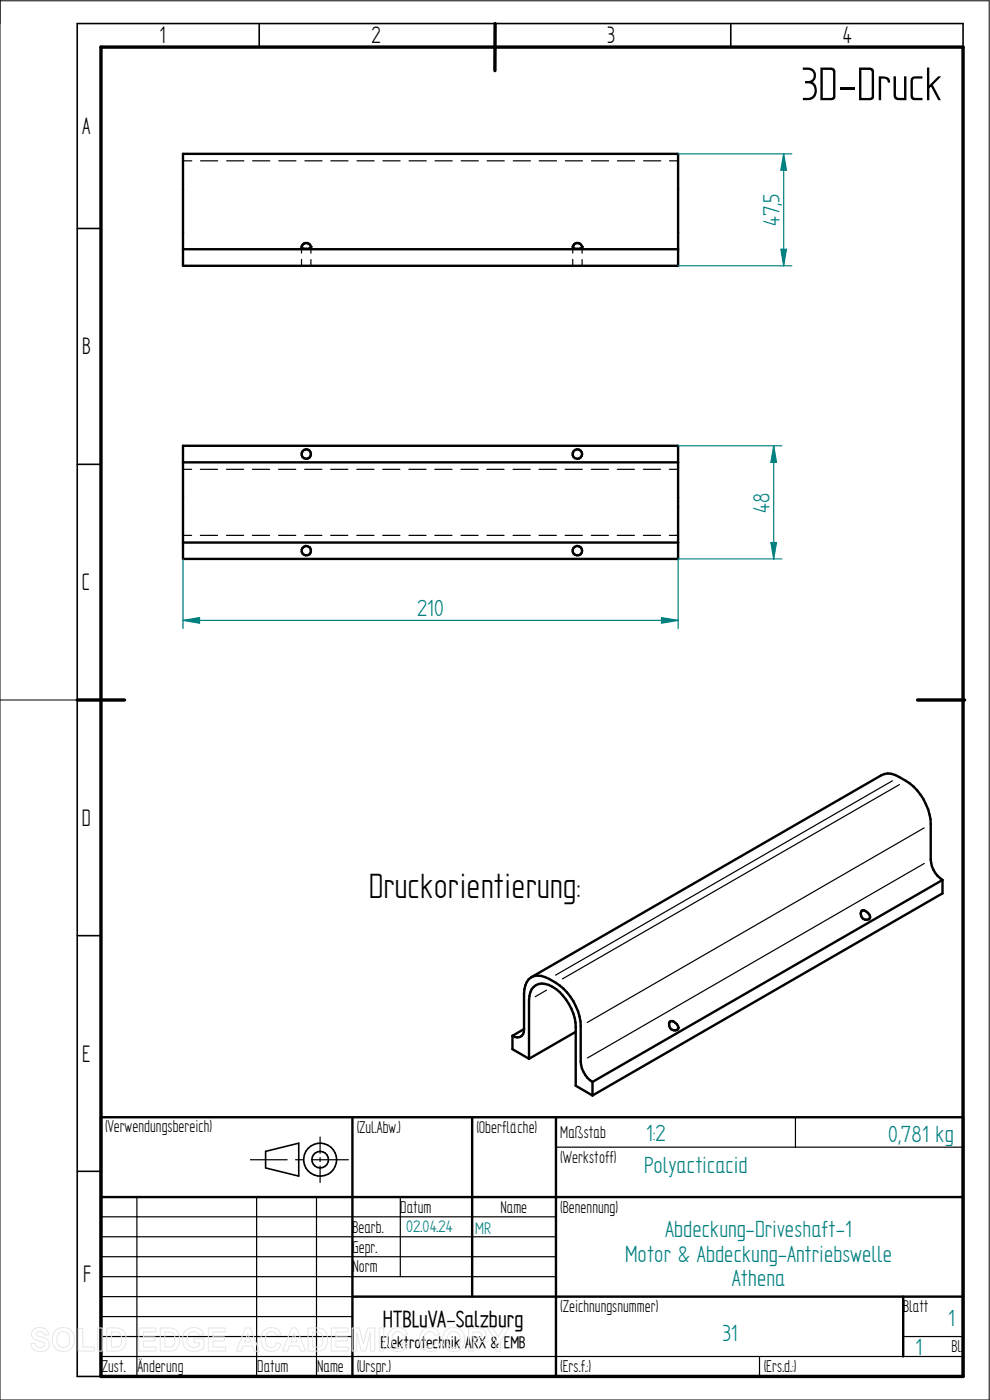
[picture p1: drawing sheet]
<svg xmlns="http://www.w3.org/2000/svg" width="210mm" height="297mm" viewBox="0 0 210 297" stroke-linecap="round" stroke-linejoin="round" font-family="sans-serif">
<path d="M0 0v297h209.8v-296.8h-209.8M0 148.5h16.4" fill="none" stroke="#000" stroke-width=".21"/>
<g fill="none" stroke="#000" stroke-width=".34">
<path d="M55 5v5M105 5v5M155 5v5M204.3 10v-5h-187.9v287h5M16.4 48.5h5M16.4 98.5h5M16.4 148.5h5M16.4 198.5h5M16.4 248.5h5M56.3 244.3l7.1-1.8v7l-7.1-1.7z"/>
<circle cx="67.9" cy="246" r="3.5"/>
<circle cx="67.9" cy="246" r="1.76"/>
</g>
<path d="M21.4 10h182.9v282h-182.9zM105 5v10M16.4 148.5h10M194.6 148.5h10" fill="none" stroke="#000" stroke-width=".72"/>
<g fill="none" stroke="#000" stroke-width=".51">
<path d="M38.8 32.6h105v23.8h-105zM38.8 52.9h105M64.3 51.9a.95 .95 0 0 1 1.1-.3 .95 .95 0 0 1 .5 1 1.84 1.84 0 0 1-1.9 0l.1-.5zM121.9 51.7a.96 .96 0 0 1 1.1 0 .96 .96 0 0 1 .4 .9 1.91 1.91 0 0 1-1.9 0l.1-.5zM38.8 94.6h105v24h-105zM38.8 98.1h105M38.8 115.1h105M182.8 193.3l.1-.1a1.57 1.57 0 0 1 1.6 1.6 1.16 1.16 0 0 1-1.5 0 1.16 1.16 0 0 1-.2-1.5zM199.9 186.7l-74.2 42.8M199.9 186.7v2.8l-74.2 42.9M199.9 186.7a5.4 5.4 0 0 1-2.5-4.3v-7.6a11.4 11.4 0 0 0-9.1-10.7l-1.3 .4-74.3 42.8M108.7 219.8v2.8l3.5 2"/>
<path d="M111.2 218.3l-2.5 1.5M111.2 218.3a1.49 1.49 0 0 1-.7 1.6 1.49 1.49 0 0 1-1.8-.1M112.7 207.3a3.8 3.8 0 0 0-1.5 3.5v7.5M112.7 207.3a3.7 3.7 0 0 1 3.8 .4 11.8 11.8 0 0 1 6.7 10v7.6a5.5 5.5 0 0 0 2.5 4.2M122.1 218.9l-9.9 5.7M142.1 216.8l.1-.1a1.57 1.57 0 0 1 1.6 1.6 1.17 1.17 0 0 1-1.5 0 1.17 1.17 0 0 1-.2-1.5zM21.4 237h182.9v55h-182.9zM74.8 237v55M100.2 237v38.1M112.2 224.6v-12.4a3 3 0 0 1 2.7-3.5 7.6 7.6 0 0 1 5.8 4.3 9.8 9.8 0 0 1 1.4 4.9v12.4l3.6 2.1M117.9 237v55M125.7 229.5v2.9"/>
<path d="M21.4 254h182.9M74.8 275.1h129.5M191.6 275.1v12.7"/>
<circle cx="65" cy="96.3" r="1"/>
<circle cx="122.5" cy="96.3" r="1"/>
<circle cx="65" cy="116.8" r=".98"/>
<circle cx="122.5" cy="116.8" r="1"/>
</g>
<g fill="none" stroke="#000" stroke-width=".25">
<path d="M38.8 34.1h1.9M42.5 34.1h3.7M48.1 34.1h3.6M53.6 34.1h3.6M59.1 34.1h3.7M64.7 34.1h3.6M70.2 34.1h3.6M75.7 34.1h3.7M81.2 34.1h3.7M86.8 34.1h3.6M92.3 34.1h3.6M97.8 34.1h3.7"/>
<path d="M103.3 34.1h3.7M108.9 34.1h3.6M114.4 34.1h3.7M119.9 34.1h3.7M125.5 34.1h3.6M131 34.1h3.6M136.5 34.1h3.7M142 34.1h1.8M64 52.3h.1M64 52.4h.1M64 52.4v1.3M64 55v1.4"/>
<path d="M64.9 51.6h.1M65 51.6h.1M66 52.4h.1M66 52.4v1.3M66 55.1v1.3M121.5 52.3h.1M121.5 52.4h.1M121.5 52.4v1.3M121.5 55v1.4M122.5 51.6h.1M123.5 52.4h.1M123.5 52.4v1.3"/>
<path d="M123.5 55.1v1.3M38.8 99.6h1.8M42.5 99.6h3.6M48 99.6h3.7M53.6 99.6h3.6M59.1 99.6h3.6M64.6 99.6h3.7M70.1 99.6h3.7M75.7 99.6h3.6M81.2 99.6h3.6M86.7 99.6h3.7M92.2 99.6h3.7"/>
<path d="M97.8 99.6h3.6M103.3 99.6h3.6M108.8 99.6h3.7M114.3 99.6h3.7M119.9 99.6h3.6M125.4 99.6h3.7M130.9 99.6h3.7M136.5 99.6h3.6M142 99.6h1.8M38.8 113.6h1.8M42.5 113.6h3.6M48 113.6h3.7"/>
<path d="M53.6 113.6h3.6M59.1 113.6h3.6M64.6 113.6h3.7M70.1 113.6h3.7M75.7 113.6h3.6M81.2 113.6h3.6M86.7 113.6h3.7M92.2 113.6h3.7M97.8 113.6h3.6M103.3 113.6h3.6M108.8 113.6h3.7M114.3 113.6h3.7"/>
<path d="M119.9 113.6h3.6M125.4 113.6h3.7M130.9 113.6h3.7M136.5 113.6h3.6M142 113.6h1.8M189.3 165.7l-71.4 41.2M190.8 166.5l-71.5 41.2M196 175.6l-71.4 41.3M196.1 183.2l-71.5 41.3M116 210.1l-2.5 1.4M168.7 237v6.4M21.4 258.1h96.5"/>
<path d="M29 254v38M53.1 246h7.8M54.4 254v38M62.7 246h1.7M66.2 246h7.7M67.1 254v38M67.9 241.2v3.5M67.9 245.6v.8M67.9 247.4v3.5M84.9 254v16.8M117.9 243.4h86.4M21.4 270.8h96.5"/>
<path d="M21.4 266.6h96.5M21.4 262.4h96.5M21.4 275.1h53.4M21.4 279.3h53.4M21.4 287.8h182.9M21.4 283.5h53.4M161.1 287.8v4.2M191.6 283.5h12.7"/>
</g>
<path d="M143.8 32.6h24.2M143.8 56.4h24.2M165.7 52.9h1.1l-.6 3.5z" fill="none" stroke="#008080" stroke-width=".25"/>
<path d="M165.7 52.9h1.1l-.6 3.5z" fill="#008080"/>
<path d="M166.2 32.6l.6 3.5h-1.1z" fill="none" stroke="#008080" stroke-width=".25"/>
<path d="M166.2 32.6l.6 3.5h-1.1z" fill="#008080"/>
<path d="M166.2 32.6v23.8M38.8 118.6v14.7M143.8 118.6v14.7M38.8 131.6l3.5-.6v1.2z" fill="none" stroke="#008080" stroke-width=".25"/>
<path d="M38.8 131.6l3.5-.6v1.2z" fill="#008080"/>
<path d="M140.3 131l3.5 .6-3.5 .6z" fill="none" stroke="#008080" stroke-width=".25"/>
<path d="M140.3 131l3.5 .6-3.5 .6z" fill="#008080"/>
<path d="M143.8 94.6h22.1M143.8 118.6h22.1M163.5 115.1h1.2l-.6 3.5zM38.8 131.6h105" fill="none" stroke="#008080" stroke-width=".25"/>
<path d="M163.5 115.1h1.2l-.6 3.5z" fill="#008080"/>
<path d="M164.1 94.6l.6 3.5h-1.2z" fill="none" stroke="#008080" stroke-width=".25"/>
<path d="M164.1 94.6l.6 3.5h-1.2z" fill="#008080"/>
<path d="M164.1 94.6v24" fill="none" stroke="#008080" stroke-width=".25"/>
<g fill="none" stroke="#e6e6e6" stroke-width=".21">
<path d="M7.1 282.1a2.02 2.02 0 0 1 3.1 .7l.1 .4h-.9a.9 .9 0 0 0-.8-.7 .9 .9 0 0 0-.9 .5l.1 .3 .5 .2a2.15 2.15 0 0 1 2.1 1.4 1.72 1.72 0 0 1-2.3 1.8l-.7-.2-.7-.7-.2-.8 1-.1a1.06 1.06 0 0 0 .9 1 1.06 1.06 0 0 0 1.1-.7 1.66 1.66 0 0 0-1.6-.8 1.37 1.37 0 0 1-.8-2.3zM11.8 282.3a2.46 2.46 0 0 1 3.1-.2 2.46 2.46 0 0 1 .8 3 2.4 2.4 0 0 1-3.1 1.5 2.4 2.4 0 0 1-1.5-3.1l.2-.5zM12.4 282.9a1.39 1.39 0 0 1 1.7-.3 1.39 1.39 0 0 1 .7 1.6 1.41 1.41 0 0 1-1.4 1.7 1.41 1.41 0 0 1-1.3-1.7l.1-.8zM16.6 281.8h1v4h2.4v.8h-3.4zM20.7 281.7h1v4.9h-1zM22.6 281.7h1.9a2.2 2.2 0 0 1 2.2 2.8 2.02 2.02 0 0 1-2.2 2.1h-1.9zM23.6 282.6a1.8 1.8 0 0 1 2 .5 2.09 2.09 0 0 1-.4 2.6l-1.6 .1zM29.5 281.7h3.6v.9h-2.7v1h2.5v.9h-2.5v1.3h2.7v.8h-3.6zM34 281.7h1.8a2.2 2.2 0 0 1 2.3 2.8 2.02 2.02 0 0 1-2.2 2.1h-1.9zM35 282.6a1.8 1.8 0 0 1 1.9 .5 2.09 2.09 0 0 1-.4 2.6l-1.5 .1zM39.4 282.3a2.33 2.33 0 0 1 3.8 .8l-1 .2a1.37 1.37 0 0 0-1.6-.7 1.37 1.37 0 0 0-.9 1.5 1.56 1.56 0 0 0 .8 1.6 1.56 1.56 0 0 0 1.8-.2v-.6h-1.2v-.9h2.2v2a2.65 2.65 0 0 1-3.1 .5 2.65 2.65 0 0 1-1.5-2.7l.3-1zM44.2 281.7h3.6v.9h-2.6v1h2.4v.9h-2.4v1.3h2.7v.8h-3.7z"/>
<path d="M52 281.7h1.1l1.9 4.9h-1l-.4-1.1h-2l-.4 1.1h-1.1zM52.6 282.9l.6 1.8h-1.3zM56 282.3a2.12 2.12 0 0 1 3.6 .8l-1 .2a1.24 1.24 0 0 0-1.6-.7 1.24 1.24 0 0 0-.7 1.6 1.28 1.28 0 0 0 .4 1.4 1.28 1.28 0 0 0 1.6 0l.4-.8 .9 .3a2.19 2.19 0 0 1-2.5 1.6 2.19 2.19 0 0 1-1.8-2.5l.1-.9zM61.9 281.7h1l2 4.9h-1.1l-.4-1.1h-2l-.4 1.1h-1.1zM62.4 282.9l.7 1.8h-1.4zM65.4 281.7h1.8a2.2 2.2 0 0 1 2.3 2.8 2.02 2.02 0 0 1-2.3 2.1h-1.8zM66.3 282.6a1.8 1.8 0 0 1 2 .5 2.09 2.09 0 0 1-.4 2.6l-1.6 .1zM70.3 281.7h3.6v.9h-2.7v1h2.5v.9h-2.5v1.3h2.8v.8h-3.7zM74.7 281.7h1.5l.9 3.4 .9-3.4h1.5v4.9h-.9l-.1-3.8-.9 3.8h-1l-.9-3.8-.1 3.8h-.9zM80.4 281.7h1v4.9h-1zM82.8 282.3a2.12 2.12 0 0 1 3.6 .8l-.9 .2a1.24 1.24 0 0 0-1.6-.7 1.24 1.24 0 0 0-.8 1.6 1.28 1.28 0 0 0 .5 1.4 1.28 1.28 0 0 0 1.5 0l.4-.8 .9 .3a2.19 2.19 0 0 1-2.5 1.6 2.19 2.19 0 0 1-1.7-2.5l.1-.9zM89.6 282.3a2.12 2.12 0 0 1 3.6 .8l-.9 .2a1.24 1.24 0 0 0-1.6-.7 1.24 1.24 0 0 0-.7 1.6 1.28 1.28 0 0 0 .4 1.4 1.28 1.28 0 0 0 1.5 0l.4-.8 1 .3a2.19 2.19 0 0 1-2.6 1.6 2.19 2.19 0 0 1-1.7-2.5l.1-.9z"/>
<path d="M94.6 282.3a2.46 2.46 0 0 1 3.1-.2 2.46 2.46 0 0 1 .8 3 2.4 2.4 0 0 1-3.1 1.5 2.4 2.4 0 0 1-1.4-3.1l.1-.5zM95.2 282.9a1.39 1.39 0 0 1 1.7-.3 1.39 1.39 0 0 1 .7 1.6 1.41 1.41 0 0 1-1.3 1.7 1.41 1.41 0 0 1-1.4-1.7l.1-.8zM99.4 281.7h1.6a1.61 1.61 0 0 1 2.1 1.5 1.62 1.62 0 0 1-2.1 1.6h-.6v1.8h-1zM100.4 282.6a1.62 1.62 0 0 1 1.7 .3 .7 .7 0 0 1-.1 .8 .7 .7 0 0 1-.7 .2h-.9zM103.4 281.7h1.1l1.2 2 1.1-2h1.2l-1.8 2.9v2h-1v-2z"/>
</g>
<text font-size="11.3" x="169.9" y="21.3">3D-Druck</text>
<text font-size="8.4" x="78.2" y="190.5">Druckorientierung:</text>
<g font-size="5.7">
<text x="33.8" y="9.2">1</text>
<text x="78.8" y="9.2">2</text>
<text x="128.8" y="9.2">3</text>
<text x="178.8" y="9.2">4</text>
<text x="17.4" y="28.4">A</text>
<text x="17.4" y="75.2">B</text>
<text x="17.4" y="125.2">C</text>
<text x="17.4" y="175.2">D</text>
<text x="17.4" y="225.2">E</text>
<text x="17.6" y="271.9">F</text>
</g>
<g font-size="5.6" fill="#008080">
<text x="165.4" y="48" transform="rotate(-90 165.4 48)">47,5</text>
<text x="163.2" y="108.8" transform="rotate(-90 163.2 108.8)">48</text>
<text x="88.5" y="130.7">210</text>
<text x="137.1" y="242">1:2</text>
<text x="188.4" y="242.2">0,781 kg</text>
<text x="136.7" y="248.8">Polyacticacid</text>
<text x="141.1" y="262.4">Abdeckung-Driveshaft-1</text>
<text x="132.6" y="267.6">Motor &amp; Abdeckung-Antriebswelle</text>
<text x="155.3" y="272.9">Athena</text>
<text x="201.2" y="281.3">1</text>
<text x="153.2" y="284.6">31</text>
<text x="194.2" y="287.4">1</text>
</g>
<text font-size="5.5" x="81.2" y="281.5">HTBLuVA-Salzburg</text>
<g font-size="4.1">
<text x="22.3" y="240.2">(Verwendungsbereich)</text>
<text x="75.7" y="240.4">(Zul.Abw.)</text>
<text x="101.1" y="240.4">(Oberfläche)</text>
<text x="118.8" y="241.4">Maßstab</text>
<text x="118.8" y="246.7">(Werkstoff)</text>
<text x="84.9" y="257.3">Datum</text>
<text x="106.2" y="257.3">Name</text>
<text x="118.8" y="257.3">(Benennung)</text>
<text x="74.8" y="261.5">Bearb.</text>
<text x="74.8" y="265.7">Gepr.</text>
<text x="74.8" y="270">Norm</text>
<text x="118.8" y="278.4">(Zeichnungsnummer)</text>
<text x="191.6" y="278.4">Blatt</text>
<text x="201.8" y="286.9">Bl.</text>
<text x="21.6" y="291.1">Zust.</text>
<text x="29.2" y="291.1">Änderung</text>
<text x="54.6" y="291.1">Datum</text>
<text x="67.3" y="291.1">Name</text>
<text x="75.7" y="291.1">(Urspr.)</text>
<text x="118.8" y="291.1">(Ers.f.:)</text>
<text x="162" y="291.1">(Ers.d.:)</text>
</g>
<g font-size="4" fill="#008080">
<text x="86.2" y="261.5">02.04.24</text>
<text x="100.8" y="261.7">MR</text>
</g>
<text font-size="4" x="80.7" y="286">Elektrotechnik ARX &amp; EMB</text>
</svg>
